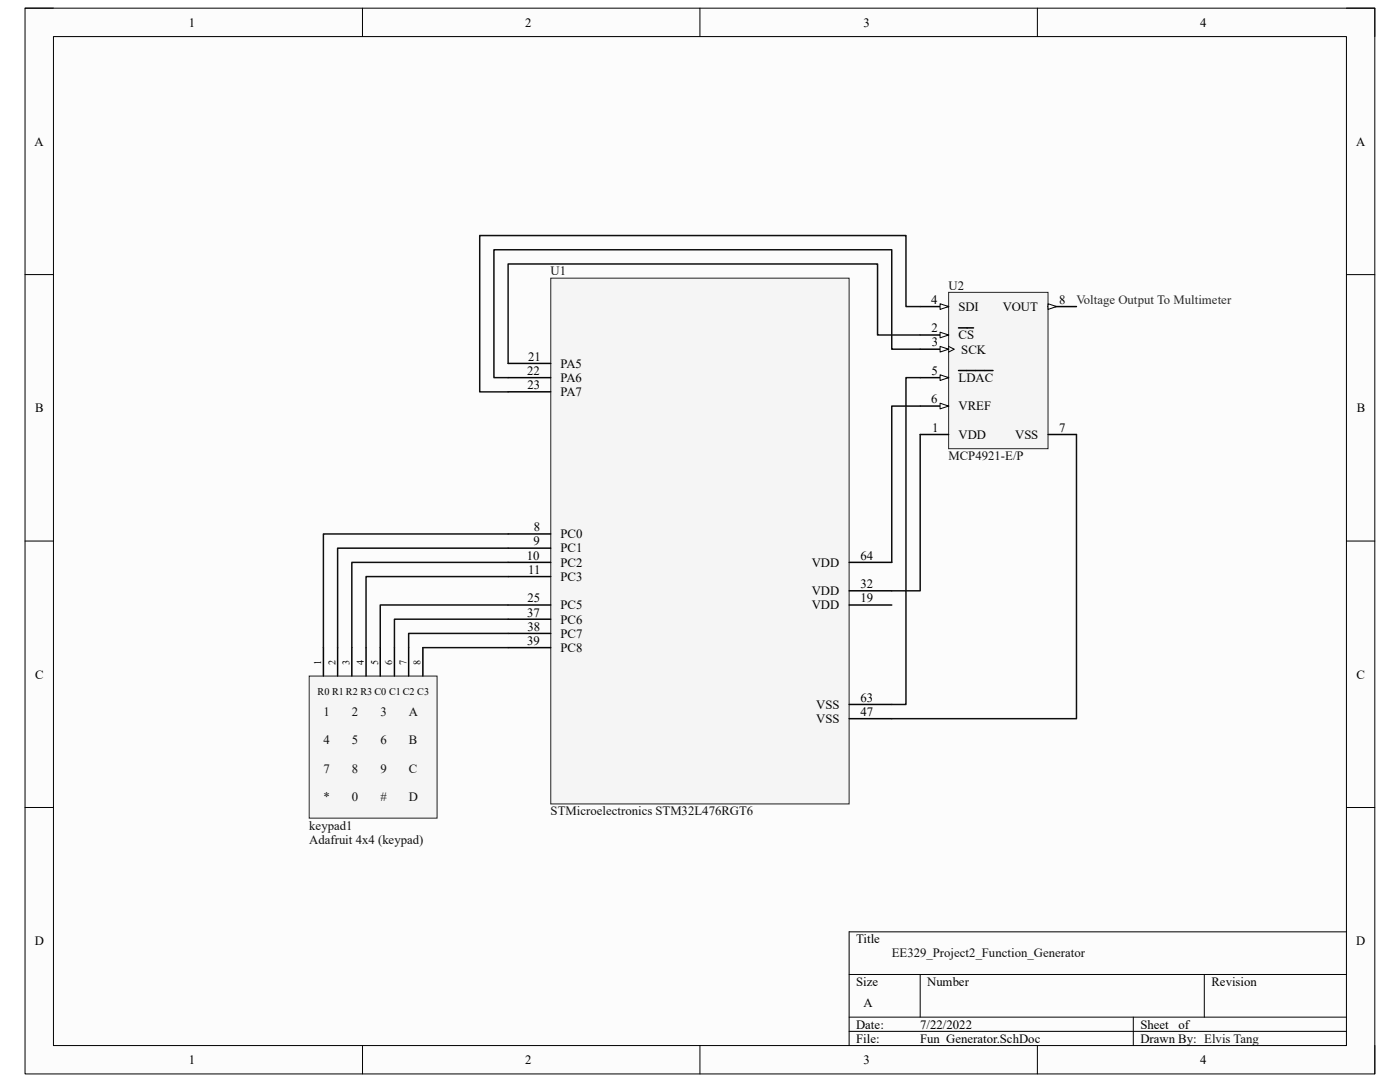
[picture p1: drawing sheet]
<svg xmlns="http://www.w3.org/2000/svg" width="279mm" height="216mm" viewBox="0 0 279 216" stroke-linecap="round" stroke-linejoin="round" font-family="sans-serif">
<path d="M5 1.6h269.4v212.7h-269.4z" fill-rule="evenodd" fill="#fcfcfc"/>
<path d="M5 1.6h269.4v212.7h-269.4z" fill="none" stroke="#000" stroke-width=".2"/>
<path d="M10.7 7.3h258v201.3h-258z" fill-rule="evenodd" fill="#fcfcfc"/>
<g fill="none" stroke="#000" stroke-width=".2">
<path d="M5 1.6h5.7M10.7 7.3h258v201.3h-258zM72.3 1.6v5.7M139.7 1.6v5.7M207 1.6v5.7M268.7 1.6h5.7v5.7M5 54.8h5.7M268.7 54.8h5.7M5 108h5.7M268.7 108h5.7M5 161.1h5.7M268.7 161.1h5.7"/>
<path d="M169.5 194.4h99.2M183.6 194.4v8.6M240.3 194.4v8.6M268.7 185.9h-99.2v22.7M72.3 208.6v5.7M139.7 208.6v5.7M169.5 203h99.2M169.5 205.8h99.2M207 208.6v5.7M226.2 203v5.6M274.4 208.6v5.7"/>
</g>
<path d="M109.9 55.5h59.6v104.9h-59.6z" fill-rule="evenodd" fill="#f5f5f5"/>
<path d="M109.9 55.5h59.6v104.9h-59.6z" fill="none" stroke="#262626" stroke-width=".2"/>
<g fill="none" stroke="#000" stroke-width=".3">
<path d="M101.4 72.5h8.5M101.4 75.4h8.5M101.4 78.2h8.5M101.4 106.5h8.5M101.4 109.4h8.5M101.4 112.2h8.5M101.4 115.1h8.5M169.5 112.2h8.5M169.5 117.9h8.5M101.4 120.7h8.5M101.4 123.6h8.5M101.4 126.4h8.5"/>
<path d="M101.4 129.2h8.5M169.5 120.7h8.5M169.5 143.4h8.5M169.5 140.6h8.5"/>
</g>
<path d="M61.7 134.9h25.5v28.4h-25.5z" fill-rule="evenodd" fill="#f5f5f5"/>
<path d="M61.7 134.9h25.5v28.4h-25.5z" fill="none" stroke="#262626" stroke-width=".2"/>
<path d="M64.5 129.2v5.7M67.4 129.2v5.7M70.2 129.2v5.7M73.1 129.2v5.7M75.9 129.2v5.7M78.7 129.2v5.7M81.6 129.2v5.7M84.4 129.2v5.7" fill="none" stroke="#000" stroke-width=".3"/>
<path d="M189.3 58.3h19.9v31.2h-19.9z" fill-rule="evenodd" fill="#f5f5f5"/>
<path d="M189.3 58.3h19.9v31.2h-19.9z" fill="none" stroke="#262626" stroke-width=".2"/>
<path d="M183.6 61.2h5.7" fill="none" stroke="#000" stroke-width=".3"/>
<path d="M187.6 60.6l1.7 .6-1.7 .5z" fill="#fbfbfb"/>
<path d="M187.6 60.6l1.7 .6-1.7 .5z" fill="none" stroke="#000" stroke-width=".2"/>
<path d="M183.6 66.8h5.7M209.2 86.7h5.6" fill="none" stroke="#000" stroke-width=".3"/>
<path d="M187.6 66.3l1.7 .5-1.7 .6z" fill="#fbfbfb"/>
<path d="M187.6 66.3l1.7 .5-1.7 .6z" fill="none" stroke="#000" stroke-width=".2"/>
<path d="M183.6 69.7h5.7M191.3 65.4h3" fill="none" stroke="#000" stroke-width=".3"/>
<path d="M187.6 69.1l1.7 .6-1.7 .6z" fill="#fbfbfb"/>
<path d="M187.6 69.1l1.7 .6-1.7 .6zM189.3 69.1l1.1 .6-1.1 .6" fill="none" stroke="#000" stroke-width=".2"/>
<path d="M209.2 61.2h5.6M183.6 86.7h5.7" fill="none" stroke="#000" stroke-width=".3"/>
<path d="M209.2 60.6l1.7 .6-1.7 .5z" fill="#fbfbfb"/>
<path d="M209.2 60.6l1.7 .6-1.7 .5z" fill="none" stroke="#000" stroke-width=".2"/>
<path d="M183.6 75.4h5.7" fill="none" stroke="#000" stroke-width=".3"/>
<path d="M187.6 74.8l1.7 .6-1.7 .5z" fill="#fbfbfb"/>
<path d="M187.6 74.8l1.7 .6-1.7 .5z" fill="none" stroke="#000" stroke-width=".2"/>
<path d="M191.3 73.9h6.9M183.6 81h5.7" fill="none" stroke="#000" stroke-width=".3"/>
<path d="M187.6 80.5l1.7 .5-1.7 .6z" fill="#fbfbfb"/>
<path d="M187.6 80.5l1.7 .5-1.7 .6z" fill="none" stroke="#000" stroke-width=".2"/>
<g fill="none" stroke="#0e0e0e" stroke-width=".3">
<path d="M183.6 66.8h-8.5v-14.1h-73.7v19.8M183.6 69.7h-5.6v-19.9h-79.4v25.6h2.8M183.6 61.2h-2.8v-14.2h-85.1v31.2h5.7M183.6 75.4h-2.8v65.2h-2.8M183.6 81h-5.6v31.2M183.6 86.7v31.2h-5.6M214.8 86.7v56.7h-36.8M101.4 106.5h-36.9v22.7M101.4 109.4h-34v19.8M101.4 112.2h-31.2v17M101.4 115.1h-28.3v14.1M84.4 129.2h17"/>
<path d="M101.4 120.7h-25.5v8.5M101.4 123.6h-22.7v5.6M101.4 126.4h-19.8v2.8"/>
</g>
<g font-size="2.5">
<text x="37.7" y="5.3">1</text>
<text x="104.8" y="5.3">2</text>
<text x="172.3" y="5.3">3</text>
<text x="239.5" y="5.3">4</text>
<text x="6.9" y="29.1">A</text>
<text x="270.6" y="29.1">A</text>
<text x="185.8" y="60.6">4</text>
<text x="191.3" y="62.1">SDI</text>
<text x="200.1" y="62.1">VOUT</text>
<text x="211.4" y="60.6">8</text>
<text x="105.4" y="72">21</text>
<text x="185.9" y="66.3">2</text>
<text x="186" y="69.1">3</text>
<text x="191.3" y="67.7">CS</text>
<text x="191.9" y="70.6">SCK</text>
<text x="105.2" y="74.8">22</text>
<text x="105.3" y="77.6">23</text>
<text x="111.9" y="73.4">PA5</text>
<text x="111.9" y="76.2">PA6</text>
<text x="185.9" y="74.8">5</text>
<text x="191.3" y="76.2">LDAC</text>
<text x="7" y="82.3">B</text>
<text x="111.9" y="79">PA7</text>
<text x="185.8" y="80.5">6</text>
<text x="191.3" y="81.9">VREF</text>
<text x="270.8" y="82.3">B</text>
<text x="186.1" y="86.1">1</text>
<text x="191.3" y="87.5">VDD</text>
<text x="202.6" y="87.5">VSS</text>
<text x="211.4" y="86.1">7</text>
<text x="106.5" y="106">8</text>
<text x="111.9" y="107.4">PC0</text>
<text x="105.2" y="111.7">10</text>
<text x="106.5" y="108.8">9</text>
<text x="111.9" y="110.2">PC1</text>
<text x="111.9" y="113.1">PC2</text>
<text x="162" y="113.1">VDD</text>
<text x="171.7" y="111.7">64</text>
<text x="105.4" y="114.5">11</text>
<text x="111.9" y="115.9">PC3</text>
<text x="162" y="118.7">VDD</text>
<text x="171.7" y="117.3">32</text>
<text x="105.2" y="123">37</text>
<text x="105.2" y="120.2">25</text>
<text x="105.2" y="125.9">38</text>
<text x="111.9" y="121.6">PC5</text>
<text x="111.9" y="124.4">PC6</text>
<text x="162" y="121.6">VDD</text>
<text x="171.7" y="120.2">19</text>
<text x="105.2" y="128.7">39</text>
<text x="111.9" y="127.3">PC7</text>
<text x="111.9" y="130.1">PC8</text>
<text x="7" y="135.4">C</text>
<text x="270.7" y="135.4">C</text>
<text x="162.9" y="141.4">VSS</text>
<text x="171.7" y="142.9">47</text>
<text x="171.7" y="140">63</text>
<text x="162.9" y="144.3">VSS</text>
<text x="6.9" y="188.6">D</text>
<text x="170.9" y="188.2">Title</text>
<text x="270.7" y="188.6">D</text>
<text x="170.9" y="196.7">Size</text>
<text x="185" y="196.7">Number</text>
<text x="241.8" y="196.7">Revision</text>
<text x="172.3" y="201">A</text>
<text x="170.9" y="205.2">Date:</text>
<text x="170.9" y="208.1">File:</text>
<text x="183.6" y="205.2">7/22/2022</text>
<text x="183.7" y="208.1">Fun_Generator.SchDoc</text>
<text x="227.6" y="205.2">Sheet</text>
<text x="227.6" y="208.1">Drawn By: Elvis Tang</text>
<text x="235.2" y="205.2">of</text>
<text x="37.7" y="212.3">1</text>
<text x="104.8" y="212.3">2</text>
<text x="172.3" y="212.3">3</text>
<text x="239.5" y="212.3">4</text>
</g>
<g font-size="2.5" fill="#0e0e0e">
<text x="109.9" y="54.9">U1</text>
<text x="189.3" y="57.8">U2</text>
<text x="189.3" y="91.8">MCP4921-E/P</text>
<text x="64.6" y="142.9">1</text>
<text x="70.2" y="142.9">2</text>
<text x="75.9" y="142.9">3</text>
<text x="81.6" y="142.9">A</text>
<text x="64.6" y="148.5">4</text>
<text x="70.2" y="148.5">5</text>
<text x="75.9" y="148.5">6</text>
<text x="81.6" y="148.5">B</text>
<text x="64.6" y="154.2">7</text>
<text x="70.2" y="154.2">8</text>
<text x="75.9" y="154.2">9</text>
<text x="81.6" y="154.2">C</text>
<text x="64.6" y="159.9">*</text>
<text x="70.2" y="159.9">0</text>
<text x="75.9" y="159.9">#</text>
<text x="81.6" y="159.9">D</text>
<text x="61.7" y="165.5">keypad1</text>
<text x="109.9" y="162.7">STMicroelectronics STM32L476RGT6</text>
<text x="61.7" y="168.4">Adafruit 4x4 (keypad)</text>
<text x="178" y="191.1">EE329_Project2_Function_Generator</text>
</g>
<text font-size="2.5" fill="#262626" x="214.8" y="60.6">Voltage Output To Multimeter</text>
<g font-size="2">
<text x="64.1" y="132.6" transform="rotate(-90 64.1 132.6)">1</text>
<text x="66.9" y="132.6" transform="rotate(-90 66.9 132.6)">2</text>
<text x="69.8" y="132.6" transform="rotate(-90 69.8 132.6)">3</text>
<text x="72.6" y="132.6" transform="rotate(-90 72.6 132.6)">4</text>
<text x="75.4" y="132.6" transform="rotate(-90 75.4 132.6)">5</text>
<text x="78.3" y="132.6" transform="rotate(-90 78.3 132.6)">6</text>
<text x="81.1" y="132.6" transform="rotate(-90 81.1 132.6)">7</text>
<text x="83.9" y="132.6" transform="rotate(-90 83.9 132.6)">8</text>
<text x="63.4" y="138.7">R0 R1 R2 R3 C0 C1 C2 C3</text>
</g>
</svg>
